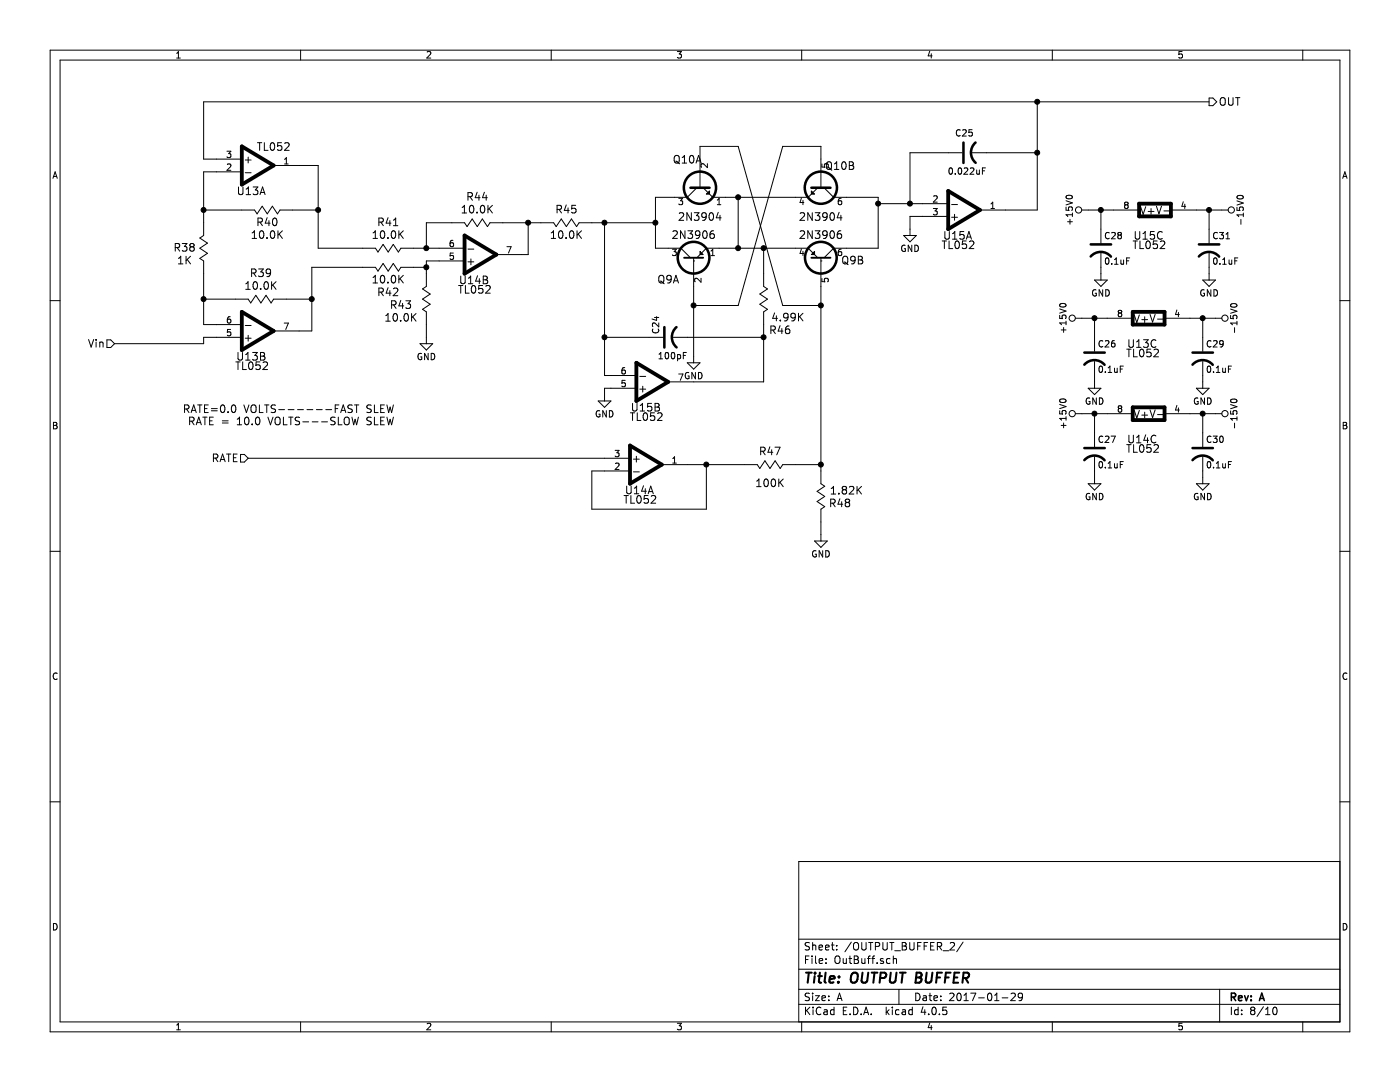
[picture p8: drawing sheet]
EESchema Schematic File Version 4
LIBS:500-1110-cache
EELAYER 26 0
EELAYER END
$Descr A 11000 8500
encoding utf-8
Sheet 9 10
Title "OUTPUT BUFFER"
Date "2017-01-29"
Rev "A"
Comp ""
Comment1 ""
Comment2 ""
Comment3 ""
Comment4 ""
$EndDescr
$Comp
L SynthMod:DUAL_2N3904 Q10
U 1 1
P 5500 1450
AR Path="/588FB82B/588FD0E0" Ref="Q10"  Part="1" 
AR Path="/58905B11/588FD0E0" Ref="Q12"  Part="1" 
F 0 "Q10" V 5300 1550 60  0000 C CNN
F 1 "2N3904" V 5750 1450 60  0000 C CNN
F 2 "FootPrints:DUAL_TO92" H 5500 1350 60  0001 C CNN
F 3 "" H 5500 1350 60  0000 C CNN
	1    5500 1450
	0    -1   1    0   
$EndComp
$Comp
L SynthMod:DUAL_2N3904 Q10
U 2 1
P 6450 1450
AR Path="/588FB82B/588FD113" Ref="Q10"  Part="2" 
AR Path="/58905B11/588FD113" Ref="Q12"  Part="2" 
F 0 "Q10" V 6300 1600 60  0000 C CNN
F 1 "2N3904" V 6700 1450 60  0000 C CNN
F 2 "FootPrints:DUAL_TO92" H 6450 1350 60  0001 C CNN
F 3 "" H 6450 1350 60  0000 C CNN
	2    6450 1450
	0    1    1    0   
$EndComp
$Comp
L SynthMod:DUAL_2N3906 Q9
U 1 1
P 5450 2050
AR Path="/588FB82B/588FD152" Ref="Q9"  Part="1" 
AR Path="/58905B11/588FD152" Ref="Q11"  Part="1" 
F 0 "Q9" V 5300 1850 60  0000 C CNN
F 1 "2N3906" V 5650 2050 60  0000 C CNN
F 2 "FootPrints:DUAL_TO92" H 5450 1850 60  0001 C CNN
F 3 "" H 5450 1850 60  0000 C CNN
	1    5450 2050
	0    1    -1   0   
$EndComp
$Comp
L SynthMod:DUAL_2N3906 Q9
U 2 1
P 6450 2050
AR Path="/588FB82B/588FD1E2" Ref="Q9"  Part="2" 
AR Path="/58905B11/588FD1E2" Ref="Q11"  Part="2" 
F 0 "Q9" V 6450 1800 60  0000 C CNN
F 1 "2N3906" V 6650 2050 60  0000 C CNN
F 2 "FootPrints:DUAL_TO92" H 6450 1850 60  0001 C CNN
F 3 "" H 6450 1850 60  0000 C CNN
	2    6450 2050
	0    -1   -1   0   
$EndComp
$Comp
L SynthMod:GENDUALOPAMP U15
U 1 2
P 7450 2050
AR Path="/588FB82B/588FD467" Ref="U15"  Part="1" 
AR Path="/58905B11/588FD467" Ref="U18"  Part="1" 
F 0 "U15" H 7524 2252 60  0000 C CNN
F 1 "TL052" H 7530 2178 60  0000 C CNN
F 2 "FootPrints:DIP8.3" H 7450 2050 60  0001 C CNN
F 3 "" H 7450 2050 60  0000 C CNN
	1    7450 2050
	1    0    0    -1  
$EndComp
$Comp
L SynthMod:GENDUALOPAMP U15
U 2 2
P 5000 3400
AR Path="/588FB82B/588FD509" Ref="U15"  Part="2" 
AR Path="/58905B11/588FD509" Ref="U18"  Part="2" 
F 0 "U15" H 5074 3602 60  0000 C CNN
F 1 "TL052" H 5080 3528 60  0000 C CNN
F 2 "FootPrints:DIP8.3" H 5000 3400 60  0001 C CNN
F 3 "" H 5000 3400 60  0000 C CNN
	2    5000 3400
	1    0    0    -1  
$EndComp
$Comp
L SynthMod:GENDUALOPAMP U15
U 3 1
P 8950 2050
AR Path="/588FB82B/588FD5B1" Ref="U15"  Part="3" 
AR Path="/58905B11/588FD5B1" Ref="U18"  Part="3" 
F 0 "U15" H 9024 2252 60  0000 C CNN
F 1 "TL052" H 9030 2178 60  0000 C CNN
F 2 "FootPrints:DIP8.3" H 8950 2050 60  0001 C CNN
F 3 "" H 8950 2050 60  0000 C CNN
	3    8950 2050
	1    0    0    -1  
$EndComp
Wire Wire Line
	5700 1550 6250 1550
Wire Wire Line
	5650 1950 6250 1950
Wire Wire Line
	5800 1550 5800 1950
Connection ~ 5800 1950
Connection ~ 5800 1550
Wire Wire Line
	5500 1250 5500 1150
Wire Wire Line
	5500 1150 5800 1150
Wire Wire Line
	6450 1250 6450 1150
Wire Wire Line
	6450 1150 6150 1150
Wire Wire Line
	5450 2250 5450 2800
Wire Wire Line
	5450 2400 5800 2400
Wire Wire Line
	6450 2250 6450 3700
Wire Wire Line
	6450 2400 6150 2400
Wire Wire Line
	5800 2400 6150 1150
Wire Wire Line
	6150 2400 5800 1150
Wire Wire Line
	6650 1550 6900 1550
Wire Wire Line
	6900 1550 6900 1950
Wire Wire Line
	6900 1950 6650 1950
Wire Wire Line
	6900 1600 7250 1600
Connection ~ 6900 1600
Wire Wire Line
	5150 1950 5250 1950
Wire Wire Line
	5150 1550 5150 1950
Wire Wire Line
	5150 1550 5300 1550
$Comp
L SynthMod:RESISTOR R46
U 1 1
P 6000 2250
AR Path="/588FB82B/588FDB13" Ref="R46"  Part="1" 
AR Path="/58905B11/588FDB13" Ref="R57"  Part="1" 
F 0 "R46" V 6340 2380 60  0000 C CNN
F 1 "4.99K" V 6240 2440 60  0000 C CNN
F 2 "FootPrints:AXIAL0.4" H 6000 2250 60  0001 C CNN
F 3 "" H 6000 2250 60  0000 C CNN
	1    6000 2250
	0    1    1    0   
$EndComp
Wire Wire Line
	6000 2150 6000 1950
Connection ~ 6000 1950
Wire Wire Line
	6000 2550 6000 3000
Wire Wire Line
	6000 3000 5450 3000
$Comp
L SynthMod:Cap C24
U 1 1
P 5250 2650
AR Path="/588FB82B/588FDBC9" Ref="C24"  Part="1" 
AR Path="/58905B11/588FDBC9" Ref="C32"  Part="1" 
F 0 "C24" H 5275 2750 50  0000 L CNN
F 1 "100pF" V 5100 2500 50  0000 L CNN
F 2 "FootPrints:CAP-0.1" H 5288 2500 50  0001 C CNN
F 3 "" H 5250 2650 50  0000 C CNN
	1    5250 2650
	0    -1   -1   0   
$EndComp
Wire Wire Line
	5400 2650 6000 2650
Connection ~ 6000 2650
Wire Wire Line
	4750 2950 4800 2950
Wire Wire Line
	4750 1750 4750 2950
Wire Wire Line
	4750 2650 5100 2650
Wire Wire Line
	4650 1750 5150 1750
Connection ~ 4750 2650
Connection ~ 5150 1750
$Comp
L SynthMod:Cap C25
U 1 1
P 7600 1200
AR Path="/588FB82B/588FDF13" Ref="C25"  Part="1" 
AR Path="/58905B11/588FDF13" Ref="C33"  Part="1" 
F 0 "C25" V 7750 1150 50  0000 L CNN
F 1 "0.022uF" V 7450 1050 50  0000 L CNN
F 2 "FootPrints:CAP-GREENIE-0.2" H 7638 1050 50  0001 C CNN
F 3 "" H 7600 1200 50  0000 C CNN
	1    7600 1200
	0    -1   -1   0   
$EndComp
Wire Wire Line
	7150 1800 7150 1700
Wire Wire Line
	7150 1700 7250 1700
Wire Wire Line
	7150 1600 7150 1200
Wire Wire Line
	7150 1200 7450 1200
Connection ~ 7150 1600
Wire Wire Line
	7750 1200 8150 1200
Wire Wire Line
	8150 800  8150 1650
Wire Wire Line
	8150 1650 7900 1650
$Comp
L power:GND #PWR086
U 1 1
P 7150 1800
AR Path="/588FB82B/588FE081" Ref="#PWR086"  Part="1" 
AR Path="/58905B11/588FE081" Ref="#PWR0103"  Part="1" 
F 0 "#PWR086" H 7150 1550 50  0001 C CNN
F 1 "GND" H 7150 1650 50  0000 C CNN
F 2 "" H 7150 1800 50  0000 C CNN
F 3 "" H 7150 1800 50  0000 C CNN
	1    7150 1800
	1    0    0    -1  
$EndComp
$Comp
L power:GND #PWR087
U 1 1
P 4750 3100
AR Path="/588FB82B/588FE0A9" Ref="#PWR087"  Part="1" 
AR Path="/58905B11/588FE0A9" Ref="#PWR0104"  Part="1" 
F 0 "#PWR087" H 4750 2850 50  0001 C CNN
F 1 "GND" H 4750 2950 50  0000 C CNN
F 2 "" H 4750 3100 50  0000 C CNN
F 3 "" H 4750 3100 50  0000 C CNN
	1    4750 3100
	1    0    0    -1  
$EndComp
Wire Wire Line
	4800 3050 4750 3050
Wire Wire Line
	4750 3050 4750 3100
$Comp
L SynthMod:GENDUALOPAMP U13
U 2 2
P 1900 3000
AR Path="/588FB82B/588FE578" Ref="U13"  Part="2" 
AR Path="/58905B11/588FE578" Ref="U16"  Part="2" 
F 0 "U13" H 1974 3202 60  0000 C CNN
F 1 "TL052" H 1980 3128 60  0000 C CNN
F 2 "FootPrints:DIP8.3" H 1900 3000 60  0001 C CNN
F 3 "" H 1900 3000 60  0000 C CNN
	2    1900 3000
	1    0    0    -1  
$EndComp
$Comp
L SynthMod:GENDUALOPAMP U13
U 1 1
P 1900 1700
AR Path="/588FB82B/588FE651" Ref="U13"  Part="1" 
AR Path="/58905B11/588FE651" Ref="U16"  Part="1" 
F 0 "U13" H 1974 1902 60  0000 C CNN
F 1 "TL052" H 2150 2250 60  0000 C CNN
F 2 "FootPrints:DIP8.3" H 1900 1700 60  0001 C CNN
F 3 "" H 1900 1700 60  0000 C CNN
	1    1900 1700
	1    0    0    -1  
$EndComp
$Comp
L SynthMod:RESISTOR R45
U 1 1
P 4550 1750
AR Path="/588FB82B/588FE7C5" Ref="R45"  Part="1" 
AR Path="/58905B11/588FE7C5" Ref="R56"  Part="1" 
F 0 "R45" H 4650 1650 60  0000 C CNN
F 1 "10.0K" H 4650 1850 60  0000 C CNN
F 2 "FootPrints:AXIAL0.4" H 4550 1750 60  0001 C CNN
F 3 "" H 4550 1750 60  0000 C CNN
	1    4550 1750
	-1   0    0    1   
$EndComp
$Comp
L SynthMod:RESISTOR R40
U 1 1
P 2200 1650
AR Path="/588FB82B/588FE83E" Ref="R40"  Part="1" 
AR Path="/58905B11/588FE83E" Ref="R51"  Part="1" 
F 0 "R40" H 2300 1750 60  0000 C CNN
F 1 "10.0K" H 2300 1850 60  0000 C CNN
F 2 "FootPrints:AXIAL0.4" H 2200 1650 60  0001 C CNN
F 3 "" H 2200 1650 60  0000 C CNN
	1    2200 1650
	-1   0    0    1   
$EndComp
$Comp
L SynthMod:RESISTOR R39
U 1 1
P 2150 2350
AR Path="/588FB82B/588FE978" Ref="R39"  Part="1" 
AR Path="/58905B11/588FE978" Ref="R50"  Part="1" 
F 0 "R39" H 2250 2150 60  0000 C CNN
F 1 "10.0K" H 2250 2250 60  0000 C CNN
F 2 "FootPrints:AXIAL0.4" H 2150 2350 60  0001 C CNN
F 3 "" H 2150 2350 60  0000 C CNN
	1    2150 2350
	-1   0    0    1   
$EndComp
$Comp
L SynthMod:RESISTOR R38
U 1 1
P 1600 2050
AR Path="/588FB82B/588FE9D5" Ref="R38"  Part="1" 
AR Path="/58905B11/588FE9D5" Ref="R49"  Part="1" 
F 0 "R38" V 1700 2200 60  0000 C CNN
F 1 "1K" V 1600 2200 60  0000 C CNN
F 2 "FootPrints:AXIAL0.4" H 1600 2050 60  0001 C CNN
F 3 "" H 1600 2050 60  0000 C CNN
	1    1600 2050
	0    -1   -1   0   
$EndComp
Wire Wire Line
	1600 2550 1700 2550
Wire Wire Line
	1600 2150 1600 2550
Wire Wire Line
	1850 2350 1600 2350
Connection ~ 1600 2350
Wire Wire Line
	1700 1350 1600 1350
Wire Wire Line
	1600 1350 1600 1750
Wire Wire Line
	1900 1650 1600 1650
Connection ~ 1600 1650
Wire Wire Line
	2350 1300 2500 1300
Wire Wire Line
	2500 1300 2500 1950
Wire Wire Line
	2500 1650 2300 1650
Wire Wire Line
	2250 2350 2450 2350
Wire Wire Line
	2450 2100 2450 2600
Wire Wire Line
	2450 2600 2350 2600
$Comp
L SynthMod:GENDUALOPAMP U14
U 2 2
P 3650 2400
AR Path="/588FB82B/588FEC12" Ref="U14"  Part="2" 
AR Path="/58905B11/588FEC12" Ref="U17"  Part="2" 
F 0 "U14" H 3724 2602 60  0000 C CNN
F 1 "TL052" H 3730 2528 60  0000 C CNN
F 2 "FootPrints:DIP8.3" H 3650 2400 60  0001 C CNN
F 3 "" H 3650 2400 60  0000 C CNN
	2    3650 2400
	1    0    0    -1  
$EndComp
$Comp
L SynthMod:RESISTOR R43
U 1 1
P 3350 2450
AR Path="/588FB82B/588FED0D" Ref="R43"  Part="1" 
AR Path="/58905B11/588FED0D" Ref="R54"  Part="1" 
F 0 "R43" V 3400 2650 60  0000 C CNN
F 1 "10.0K" V 3300 2650 60  0000 C CNN
F 2 "FootPrints:AXIAL0.4" H 3350 2450 60  0001 C CNN
F 3 "" H 3350 2450 60  0000 C CNN
	1    3350 2450
	0    -1   -1   0   
$EndComp
$Comp
L SynthMod:RESISTOR R41
U 1 1
P 3150 1950
AR Path="/588FB82B/588FED6B" Ref="R41"  Part="1" 
AR Path="/58905B11/588FED6B" Ref="R52"  Part="1" 
F 0 "R41" H 3250 1750 60  0000 C CNN
F 1 "10.0K" H 3250 1850 60  0000 C CNN
F 2 "FootPrints:AXIAL0.4" H 3150 1950 60  0001 C CNN
F 3 "" H 3150 1950 60  0000 C CNN
	1    3150 1950
	-1   0    0    1   
$EndComp
$Comp
L SynthMod:RESISTOR R42
U 1 1
P 3150 2100
AR Path="/588FB82B/588FEDC0" Ref="R42"  Part="1" 
AR Path="/58905B11/588FEDC0" Ref="R53"  Part="1" 
F 0 "R42" H 3250 2300 60  0000 C CNN
F 1 "10.0K" H 3250 2200 60  0000 C CNN
F 2 "FootPrints:AXIAL0.4" H 3150 2100 60  0001 C CNN
F 3 "" H 3150 2100 60  0000 C CNN
	1    3150 2100
	-1   0    0    1   
$EndComp
$Comp
L SynthMod:RESISTOR R44
U 1 1
P 3850 1750
AR Path="/588FB82B/588FEE12" Ref="R44"  Part="1" 
AR Path="/58905B11/588FEE12" Ref="R55"  Part="1" 
F 0 "R44" H 3950 1550 60  0000 C CNN
F 1 "10.0K" H 3950 1650 60  0000 C CNN
F 2 "FootPrints:AXIAL0.4" H 3850 1750 60  0001 C CNN
F 3 "" H 3850 1750 60  0000 C CNN
	1    3850 1750
	-1   0    0    1   
$EndComp
Connection ~ 4750 1750
Wire Wire Line
	3950 1750 4250 1750
Wire Wire Line
	4100 2000 4150 2000
Wire Wire Line
	4150 2000 4150 1750
Connection ~ 4150 1750
Wire Wire Line
	3250 1950 3450 1950
Wire Wire Line
	3350 1950 3350 1750
Wire Wire Line
	3350 1750 3550 1750
Connection ~ 3350 1950
Wire Wire Line
	3250 2100 3350 2100
Wire Wire Line
	3350 2050 3350 2150
Wire Wire Line
	3350 2050 3450 2050
Connection ~ 3350 2100
Wire Wire Line
	2500 1950 2850 1950
Connection ~ 2500 1650
Connection ~ 2450 2350
$Comp
L power:GND #PWR088
U 1 1
P 3350 2650
AR Path="/588FB82B/588FF2BB" Ref="#PWR088"  Part="1" 
AR Path="/58905B11/588FF2BB" Ref="#PWR0105"  Part="1" 
F 0 "#PWR088" H 3350 2400 50  0001 C CNN
F 1 "GND" H 3350 2500 50  0000 C CNN
F 2 "" H 3350 2650 50  0000 C CNN
F 3 "" H 3350 2650 50  0000 C CNN
	1    3350 2650
	1    0    0    -1  
$EndComp
Wire Wire Line
	3350 2550 3350 2650
Wire Wire Line
	1600 1250 1600 800 
Wire Wire Line
	1600 800  9500 800 
Connection ~ 8150 1200
Wire Wire Line
	1700 1250 1600 1250
Wire Wire Line
	900  2700 1600 2700
Wire Wire Line
	1600 2700 1600 2650
Wire Wire Line
	1600 2650 1700 2650
Connection ~ 6450 2400
$Comp
L SynthMod:RESISTOR R48
U 1 1
P 6450 3800
AR Path="/588FB82B/588FF951" Ref="R48"  Part="1" 
AR Path="/58905B11/588FF951" Ref="R59"  Part="1" 
F 0 "R48" V 6600 3950 60  0000 C CNN
F 1 "1.82K" V 6500 4000 60  0000 C CNN
F 2 "FootPrints:AXIAL0.4" H 6450 3800 60  0001 C CNN
F 3 "" H 6450 3800 60  0000 C CNN
	1    6450 3800
	0    1    1    0   
$EndComp
$Comp
L SynthMod:RESISTOR R47
U 1 1
P 6150 3650
AR Path="/588FB82B/588FFA27" Ref="R47"  Part="1" 
AR Path="/58905B11/588FFA27" Ref="R58"  Part="1" 
F 0 "R47" H 6250 3550 60  0000 C CNN
F 1 "100K" H 6250 3800 60  0000 C CNN
F 2 "FootPrints:AXIAL0.4" H 6150 3650 60  0001 C CNN
F 3 "" H 6150 3650 60  0000 C CNN
	1    6150 3650
	-1   0    0    1   
$EndComp
Wire Wire Line
	6450 4200 6450 4100
Wire Wire Line
	6250 3650 6450 3650
Connection ~ 6450 3650
Connection ~ 5450 2400
$Comp
L power:GND #PWR089
U 1 1
P 5450 2800
AR Path="/588FB82B/588FFE08" Ref="#PWR089"  Part="1" 
AR Path="/58905B11/588FFE08" Ref="#PWR0106"  Part="1" 
F 0 "#PWR089" H 5450 2550 50  0001 C CNN
F 1 "GND" H 5450 2650 50  0000 C CNN
F 2 "" H 5450 2800 50  0000 C CNN
F 3 "" H 5450 2800 50  0000 C CNN
	1    5450 2800
	1    0    0    -1  
$EndComp
$Comp
L SynthMod:GENDUALOPAMP U14
U 1 1
P 4950 4050
AR Path="/588FB82B/588FFF10" Ref="U14"  Part="1" 
AR Path="/58905B11/588FFF10" Ref="U17"  Part="1" 
F 0 "U14" H 5024 4252 60  0000 C CNN
F 1 "TL052" H 5030 4178 60  0000 C CNN
F 2 "FootPrints:DIP8.3" H 4950 4050 60  0001 C CNN
F 3 "" H 4950 4050 60  0000 C CNN
	1    4950 4050
	1    0    0    -1  
$EndComp
Wire Wire Line
	5400 3650 5850 3650
Wire Wire Line
	5550 3650 5550 4000
Wire Wire Line
	5550 4000 4650 4000
Wire Wire Line
	4650 4000 4650 3700
Wire Wire Line
	4650 3700 4750 3700
Connection ~ 5550 3650
Wire Wire Line
	4750 3600 1950 3600
Text HLabel 1950 3600 0    60   Input ~ 0
RATE
Text HLabel 900  2700 0    60   Input ~ 0
Vin
Text HLabel 9500 800  2    60   Output ~ 0
OUT
Connection ~ 8150 800 
$Comp
L SynthMod:+15V0 #PWR090
U 1 1
P 8550 1650
AR Path="/588FB82B/5890052A" Ref="#PWR090"  Part="1" 
AR Path="/58905B11/5890052A" Ref="#PWR0107"  Part="1" 
F 0 "#PWR090" H 8550 1500 50  0001 C CNN
F 1 "+15V0" H 8550 1800 50  0000 C CNN
F 2 "" H 8550 1650 50  0000 C CNN
F 3 "" H 8550 1650 50  0000 C CNN
	1    8550 1650
	0    -1   -1   0   
$EndComp
$Comp
L SynthMod:-15V0 #PWR091
U 1 1
P 9600 1650
AR Path="/588FB82B/5890056E" Ref="#PWR091"  Part="1" 
AR Path="/58905B11/5890056E" Ref="#PWR0108"  Part="1" 
F 0 "#PWR091" H 9600 1500 50  0001 C CNN
F 1 "-15V0" H 9600 1800 50  0000 C CNN
F 2 "" H 9600 1650 50  0000 C CNN
F 3 "" H 9600 1650 50  0000 C CNN
	1    9600 1650
	0    1    1    0   
$EndComp
$Comp
L SynthMod:Cap_Bypass C28
U 1 1
P 8650 1950
AR Path="/588FB82B/589005B2" Ref="C28"  Part="1" 
AR Path="/58905B11/589005B2" Ref="C36"  Part="1" 
F 0 "C28" H 8675 2050 50  0000 L CNN
F 1 "0.1uF" H 8675 1850 50  0000 L CNN
F 2 "FootPrints:CAP-Bypass-0.3" H 8688 1800 50  0001 C CNN
F 3 "" H 8650 1950 50  0000 C CNN
	1    8650 1950
	1    0    0    -1  
$EndComp
$Comp
L SynthMod:Cap_Bypass C31
U 1 1
P 9500 1950
AR Path="/588FB82B/58900812" Ref="C31"  Part="1" 
AR Path="/58905B11/58900812" Ref="C39"  Part="1" 
F 0 "C31" H 9525 2050 50  0000 L CNN
F 1 "0.1uF" H 9525 1850 50  0000 L CNN
F 2 "FootPrints:CAP-Bypass-0.3" H 9538 1800 50  0001 C CNN
F 3 "" H 9500 1950 50  0000 C CNN
	1    9500 1950
	1    0    0    -1  
$EndComp
$Comp
L power:GND #PWR092
U 1 1
P 8650 2150
AR Path="/588FB82B/58900892" Ref="#PWR092"  Part="1" 
AR Path="/58905B11/58900892" Ref="#PWR0109"  Part="1" 
F 0 "#PWR092" H 8650 1900 50  0001 C CNN
F 1 "GND" H 8650 2000 50  0000 C CNN
F 2 "" H 8650 2150 50  0000 C CNN
F 3 "" H 8650 2150 50  0000 C CNN
	1    8650 2150
	1    0    0    -1  
$EndComp
$Comp
L power:GND #PWR093
U 1 1
P 9500 2150
AR Path="/588FB82B/589008EB" Ref="#PWR093"  Part="1" 
AR Path="/58905B11/589008EB" Ref="#PWR0110"  Part="1" 
F 0 "#PWR093" H 9500 1900 50  0001 C CNN
F 1 "GND" H 9500 2000 50  0000 C CNN
F 2 "" H 9500 2150 50  0000 C CNN
F 3 "" H 9500 2150 50  0000 C CNN
	1    9500 2150
	1    0    0    -1  
$EndComp
Wire Wire Line
	8550 1650 8750 1650
Wire Wire Line
	8650 1800 8650 1650
Connection ~ 8650 1650
Wire Wire Line
	8650 2150 8650 2100
Wire Wire Line
	9500 2150 9500 2100
Wire Wire Line
	9400 1650 9600 1650
Wire Wire Line
	9500 1800 9500 1650
Connection ~ 9500 1650
$Comp
L SynthMod:GENDUALOPAMP U13
U 3 1
P 8900 2900
AR Path="/588FB82B/58901186" Ref="U13"  Part="3" 
AR Path="/58905B11/58901186" Ref="U16"  Part="3" 
F 0 "U13" H 8974 3102 60  0000 C CNN
F 1 "TL052" H 8980 3028 60  0000 C CNN
F 2 "FootPrints:DIP8.3" H 8900 2900 60  0001 C CNN
F 3 "" H 8900 2900 60  0000 C CNN
	3    8900 2900
	1    0    0    -1  
$EndComp
$Comp
L SynthMod:+15V0 #PWR094
U 1 1
P 8500 2500
AR Path="/588FB82B/5890118C" Ref="#PWR094"  Part="1" 
AR Path="/58905B11/5890118C" Ref="#PWR0111"  Part="1" 
F 0 "#PWR094" H 8500 2350 50  0001 C CNN
F 1 "+15V0" H 8500 2650 50  0000 C CNN
F 2 "" H 8500 2500 50  0000 C CNN
F 3 "" H 8500 2500 50  0000 C CNN
	1    8500 2500
	0    -1   -1   0   
$EndComp
$Comp
L SynthMod:-15V0 #PWR095
U 1 1
P 9550 2500
AR Path="/588FB82B/58901192" Ref="#PWR095"  Part="1" 
AR Path="/58905B11/58901192" Ref="#PWR0112"  Part="1" 
F 0 "#PWR095" H 9550 2350 50  0001 C CNN
F 1 "-15V0" H 9550 2650 50  0000 C CNN
F 2 "" H 9550 2500 50  0000 C CNN
F 3 "" H 9550 2500 50  0000 C CNN
	1    9550 2500
	0    1    1    0   
$EndComp
$Comp
L SynthMod:Cap_Bypass C26
U 1 1
P 8600 2800
AR Path="/588FB82B/58901198" Ref="C26"  Part="1" 
AR Path="/58905B11/58901198" Ref="C34"  Part="1" 
F 0 "C26" H 8625 2900 50  0000 L CNN
F 1 "0.1uF" H 8625 2700 50  0000 L CNN
F 2 "FootPrints:CAP-Bypass-0.3" H 8638 2650 50  0001 C CNN
F 3 "" H 8600 2800 50  0000 C CNN
	1    8600 2800
	1    0    0    -1  
$EndComp
$Comp
L SynthMod:Cap_Bypass C29
U 1 1
P 9450 2800
AR Path="/588FB82B/5890119E" Ref="C29"  Part="1" 
AR Path="/58905B11/5890119E" Ref="C37"  Part="1" 
F 0 "C29" H 9475 2900 50  0000 L CNN
F 1 "0.1uF" H 9475 2700 50  0000 L CNN
F 2 "FootPrints:CAP-Bypass-0.3" H 9488 2650 50  0001 C CNN
F 3 "" H 9450 2800 50  0000 C CNN
	1    9450 2800
	1    0    0    -1  
$EndComp
$Comp
L power:GND #PWR096
U 1 1
P 8600 3000
AR Path="/588FB82B/589011A4" Ref="#PWR096"  Part="1" 
AR Path="/58905B11/589011A4" Ref="#PWR0113"  Part="1" 
F 0 "#PWR096" H 8600 2750 50  0001 C CNN
F 1 "GND" H 8600 2850 50  0000 C CNN
F 2 "" H 8600 3000 50  0000 C CNN
F 3 "" H 8600 3000 50  0000 C CNN
	1    8600 3000
	1    0    0    -1  
$EndComp
$Comp
L power:GND #PWR097
U 1 1
P 9450 3000
AR Path="/588FB82B/589011AA" Ref="#PWR097"  Part="1" 
AR Path="/58905B11/589011AA" Ref="#PWR0114"  Part="1" 
F 0 "#PWR097" H 9450 2750 50  0001 C CNN
F 1 "GND" H 9450 2850 50  0000 C CNN
F 2 "" H 9450 3000 50  0000 C CNN
F 3 "" H 9450 3000 50  0000 C CNN
	1    9450 3000
	1    0    0    -1  
$EndComp
Wire Wire Line
	8500 2500 8700 2500
Wire Wire Line
	8600 2650 8600 2500
Connection ~ 8600 2500
Wire Wire Line
	8600 3000 8600 2950
Wire Wire Line
	9450 3000 9450 2950
Wire Wire Line
	9350 2500 9550 2500
Wire Wire Line
	9450 2650 9450 2500
Connection ~ 9450 2500
$Comp
L SynthMod:GENDUALOPAMP U14
U 3 1
P 8900 3650
AR Path="/588FB82B/58901253" Ref="U14"  Part="3" 
AR Path="/58905B11/58901253" Ref="U17"  Part="3" 
F 0 "U14" H 8974 3852 60  0000 C CNN
F 1 "TL052" H 8980 3778 60  0000 C CNN
F 2 "FootPrints:DIP8.3" H 8900 3650 60  0001 C CNN
F 3 "" H 8900 3650 60  0000 C CNN
	3    8900 3650
	1    0    0    -1  
$EndComp
$Comp
L SynthMod:+15V0 #PWR098
U 1 1
P 8500 3250
AR Path="/588FB82B/58901259" Ref="#PWR098"  Part="1" 
AR Path="/58905B11/58901259" Ref="#PWR0115"  Part="1" 
F 0 "#PWR098" H 8500 3100 50  0001 C CNN
F 1 "+15V0" H 8500 3400 50  0000 C CNN
F 2 "" H 8500 3250 50  0000 C CNN
F 3 "" H 8500 3250 50  0000 C CNN
	1    8500 3250
	0    -1   -1   0   
$EndComp
$Comp
L SynthMod:-15V0 #PWR099
U 1 1
P 9550 3250
AR Path="/588FB82B/5890125F" Ref="#PWR099"  Part="1" 
AR Path="/58905B11/5890125F" Ref="#PWR0116"  Part="1" 
F 0 "#PWR099" H 9550 3100 50  0001 C CNN
F 1 "-15V0" H 9550 3400 50  0000 C CNN
F 2 "" H 9550 3250 50  0000 C CNN
F 3 "" H 9550 3250 50  0000 C CNN
	1    9550 3250
	0    1    1    0   
$EndComp
$Comp
L SynthMod:Cap_Bypass C27
U 1 1
P 8600 3550
AR Path="/588FB82B/58901265" Ref="C27"  Part="1" 
AR Path="/58905B11/58901265" Ref="C35"  Part="1" 
F 0 "C27" H 8625 3650 50  0000 L CNN
F 1 "0.1uF" H 8625 3450 50  0000 L CNN
F 2 "FootPrints:CAP-Bypass-0.3" H 8638 3400 50  0001 C CNN
F 3 "" H 8600 3550 50  0000 C CNN
	1    8600 3550
	1    0    0    -1  
$EndComp
$Comp
L SynthMod:Cap_Bypass C30
U 1 1
P 9450 3550
AR Path="/588FB82B/5890126B" Ref="C30"  Part="1" 
AR Path="/58905B11/5890126B" Ref="C38"  Part="1" 
F 0 "C30" H 9475 3650 50  0000 L CNN
F 1 "0.1uF" H 9475 3450 50  0000 L CNN
F 2 "FootPrints:CAP-Bypass-0.3" H 9488 3400 50  0001 C CNN
F 3 "" H 9450 3550 50  0000 C CNN
	1    9450 3550
	1    0    0    -1  
$EndComp
$Comp
L power:GND #PWR0100
U 1 1
P 8600 3750
AR Path="/588FB82B/58901271" Ref="#PWR0100"  Part="1" 
AR Path="/58905B11/58901271" Ref="#PWR0117"  Part="1" 
F 0 "#PWR0100" H 8600 3500 50  0001 C CNN
F 1 "GND" H 8600 3600 50  0000 C CNN
F 2 "" H 8600 3750 50  0000 C CNN
F 3 "" H 8600 3750 50  0000 C CNN
	1    8600 3750
	1    0    0    -1  
$EndComp
$Comp
L power:GND #PWR0101
U 1 1
P 9450 3750
AR Path="/588FB82B/58901277" Ref="#PWR0101"  Part="1" 
AR Path="/58905B11/58901277" Ref="#PWR0118"  Part="1" 
F 0 "#PWR0101" H 9450 3500 50  0001 C CNN
F 1 "GND" H 9450 3600 50  0000 C CNN
F 2 "" H 9450 3750 50  0000 C CNN
F 3 "" H 9450 3750 50  0000 C CNN
	1    9450 3750
	1    0    0    -1  
$EndComp
Wire Wire Line
	8500 3250 8700 3250
Wire Wire Line
	8600 3400 8600 3250
Connection ~ 8600 3250
Wire Wire Line
	8600 3750 8600 3700
Wire Wire Line
	9450 3750 9450 3700
Wire Wire Line
	9350 3250 9550 3250
Wire Wire Line
	9450 3400 9450 3250
Connection ~ 9450 3250
Text Notes 3100 3350 2    60   ~ 0
RATE=0.0 VOLTS------FAST SLEW\nRATE = 10.0 VOLTS---SLOW SLEW
Wire Wire Line
	2850 2100 2450 2100
$Comp
L power:GND #PWR0102
U 1 1
P 6450 4200
AR Path="/588FB82B/58904025" Ref="#PWR0102"  Part="1" 
AR Path="/58905B11/58904025" Ref="#PWR0119"  Part="1" 
F 0 "#PWR0102" H 6450 3950 50  0001 C CNN
F 1 "GND" H 6450 4050 50  0000 C CNN
F 2 "" H 6450 4200 50  0000 C CNN
F 3 "" H 6450 4200 50  0000 C CNN
	1    6450 4200
	1    0    0    -1  
$EndComp
$EndSCHEMATC
